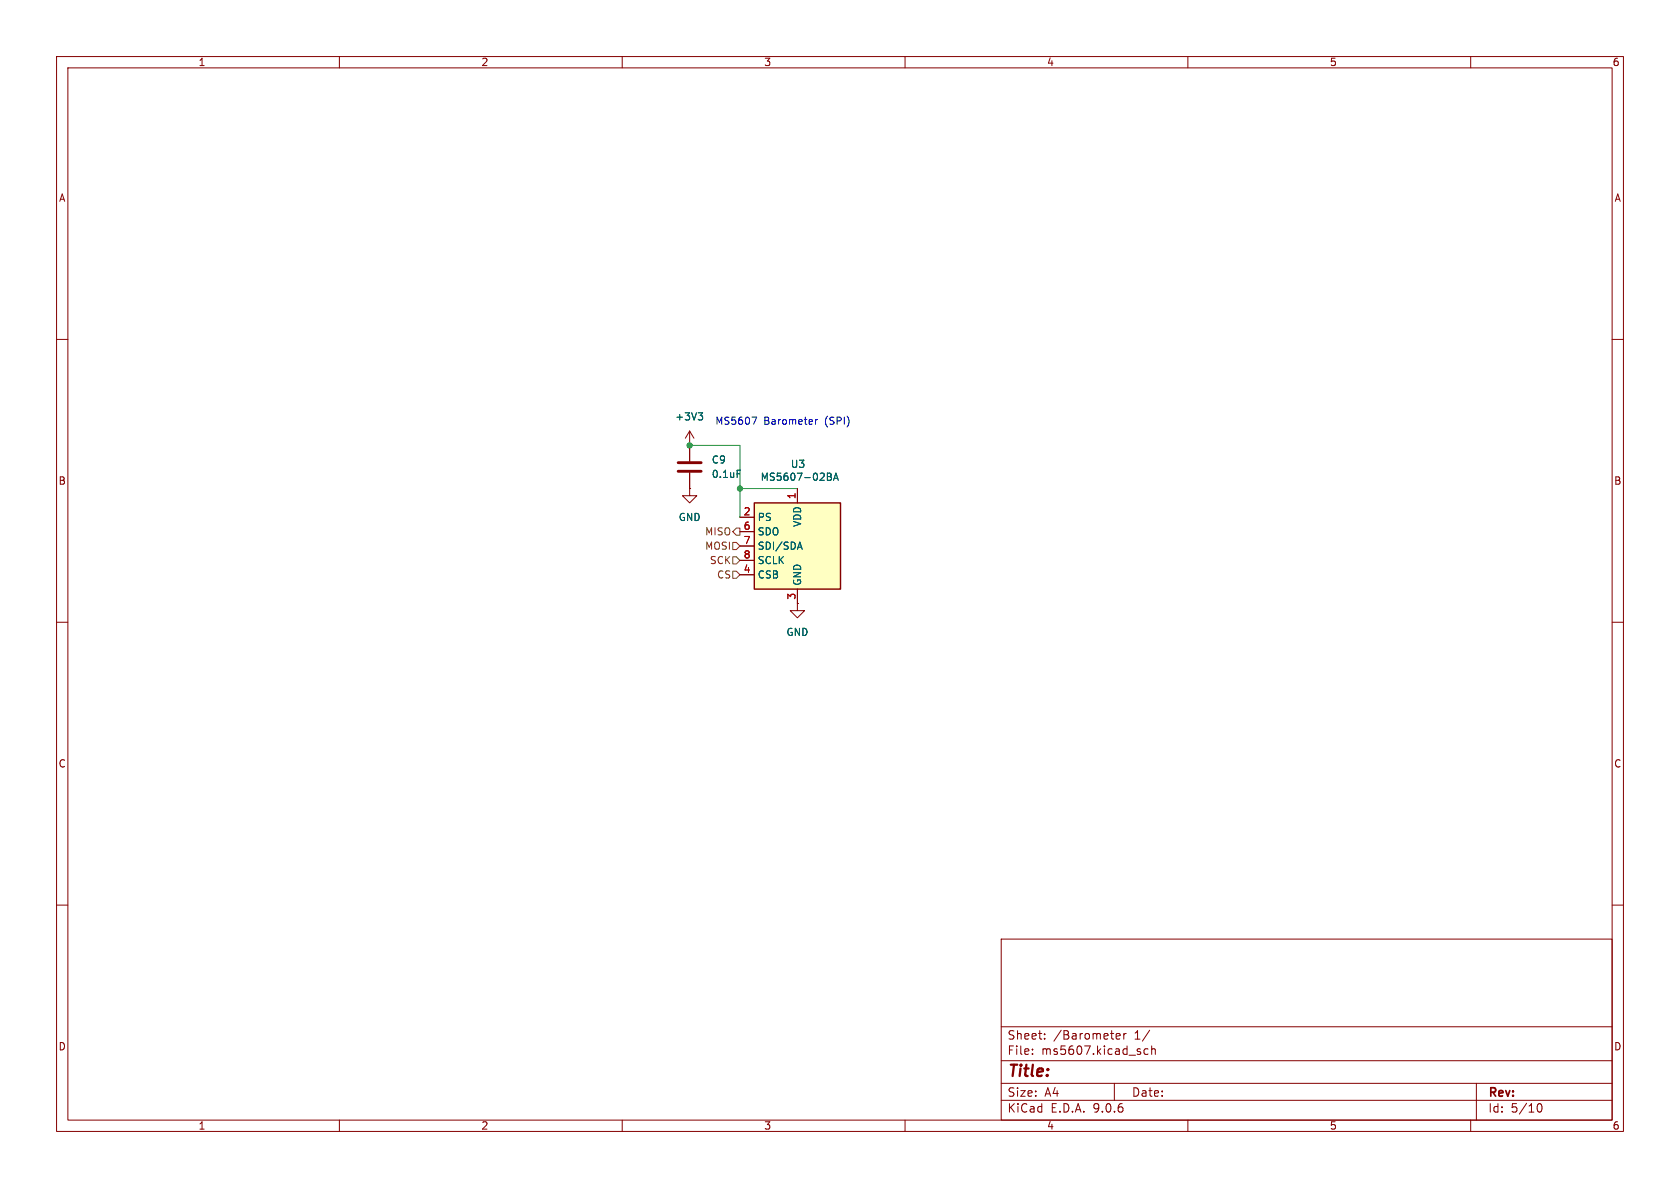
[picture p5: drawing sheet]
(kicad_sch
 (version 20250114)
 (generator "eeschema")
 (generator_version "9.0")
 (paper "A4")
 (lib_symbols
  (symbol "Device:C"
   (pin_numbers (hide yes))
   (pin_names
    (offset 0.254)) (exclude_from_sim no) (in_bom yes) (on_board yes)
   (property "Reference" "C" (at 0.635 2.54 0) (effects (font (size 1.27 1.27)) (justify left)))
   (property "Value" "C" (at 0.635 -2.54 0) (effects (font (size 1.27 1.27)) (justify left)))
   (property "Footprint" "" (at 0.9652 -3.81 0) (effects (font (size 1.27 1.27)) (hide yes)))
   (property "Datasheet" "~" (at 0 0 0) (effects (font (size 1.27 1.27)) (hide yes)))
   (property "Description" "Unpolarized capacitor" (at 0 0 0) (effects (font (size 1.27 1.27)) (hide yes)))
   (symbol "C_0_1"
    (polyline (pts (xy -2.032 0.762) (xy 2.032 0.762)) (stroke (width 0.508) (type default)) (fill (type none)))
    (polyline (pts (xy -2.032 -0.762) (xy 2.032 -0.762)) (stroke (width 0.508) (type default)) (fill (type none))))
   (symbol "C_1_1"
    (pin passive line (at 0 3.81 270) (length 2.794) (name "~" (effects (font (size 1.27 1.27)))) (number "1" (effects (font (size 1.27 1.27)))))
    (pin passive line (at 0 -3.81 90) (length 2.794) (name "~" (effects (font (size 1.27 1.27)))) (number "2" (effects (font (size 1.27 1.27))))))
   (embedded_fonts no))
  (symbol "Sensor_Pressure:MS5607-02BA" (exclude_from_sim no) (in_bom yes) (on_board yes)
   (property "Reference" "U" (at -6.35 8.89 0) (effects (font (size 1.27 1.27))))
   (property "Value" "MS5607-02BA" (at 7.62 8.89 0) (effects (font (size 1.27 1.27))))
   (property "Footprint" "Package_LGA:LGA-8_3x5mm_P1.25mm" (at 0 0 0) (effects (font (size 1.27 1.27)) (hide yes)))
   (property "Datasheet" "https://www.te.com/commerce/DocumentDelivery/DDEController?Action=showdoc&DocId=Data+Sheet%7FMS5607-02BA03%7FB2%7Fpdf%7FEnglish%7FENG_DS_MS5607-02BA03_B2.pdf%7FCAT-BLPS0035" (at 0 0 0) (effects (font (size 1.27 1.27)) (hide yes)))
   (property "Description" "Barometric pressure sensor, 20cm resolution, 10 to 1200 mbar, I2C and SPI interface up to 20MHz, LGA-8" (at 0 0 0) (effects (font (size 1.27 1.27)) (hide yes)))
   (symbol "MS5607-02BA_0_1"
    (rectangle (start -7.62 7.62) (end 7.62 -7.62) (stroke (width 0.254) (type default)) (fill (type background))))
   (symbol "MS5607-02BA_1_1"
    (pin input line (at -10.16 5.08 0) (length 2.54) (name "PS" (effects (font (size 1.27 1.27)))) (number "2" (effects (font (size 1.27 1.27)))))
    (pin output line (at -10.16 2.54 0) (length 2.54) (name "SDO" (effects (font (size 1.27 1.27)))) (number "6" (effects (font (size 1.27 1.27)))))
    (pin bidirectional line (at -10.16 0 0) (length 2.54) (name "SDI/SDA" (effects (font (size 1.27 1.27)))) (number "7" (effects (font (size 1.27 1.27)))))
    (pin input line (at -10.16 -2.54 0) (length 2.54) (name "SCLK" (effects (font (size 1.27 1.27)))) (number "8" (effects (font (size 1.27 1.27)))))
    (pin input line (at -10.16 -5.08 0) (length 2.54) (name "CSB" (effects (font (size 1.27 1.27)))) (number "4" (effects (font (size 1.27 1.27)))))
    (pin input line (at -10.16 -5.08 0) (length 2.54) (hide yes) (name "CSB" (effects (font (size 1.27 1.27)))) (number "5" (effects (font (size 1.27 1.27)))))
    (pin power_in line (at 0 10.16 270) (length 2.54) (name "VDD" (effects (font (size 1.27 1.27)))) (number "1" (effects (font (size 1.27 1.27)))))
    (pin power_in line (at 0 -10.16 90) (length 2.54) (name "GND" (effects (font (size 1.27 1.27)))) (number "3" (effects (font (size 1.27 1.27))))))
   (embedded_fonts no))
  (symbol "power:+3V3"
   (power)
   (pin_numbers (hide yes))
   (pin_names
    (offset 0) (hide yes)) (exclude_from_sim no) (in_bom yes) (on_board yes)
   (property "Reference" "#PWR" (at 0 -3.81 0) (effects (font (size 1.27 1.27)) (hide yes)))
   (property "Value" "+3V3" (at 0 3.556 0) (effects (font (size 1.27 1.27))))
   (property "Footprint" "" (at 0 0 0) (effects (font (size 1.27 1.27)) (hide yes)))
   (property "Datasheet" "" (at 0 0 0) (effects (font (size 1.27 1.27)) (hide yes)))
   (property "Description" "Power symbol creates a global label with name \"+3V3\"" (at 0 0 0) (effects (font (size 1.27 1.27)) (hide yes)))
   (symbol "+3V3_0_1"
    (polyline (pts (xy -0.762 1.27) (xy 0 2.54)) (stroke (width 0) (type default)) (fill (type none)))
    (polyline (pts (xy 0 2.54) (xy 0.762 1.27)) (stroke (width 0) (type default)) (fill (type none)))
    (polyline (pts (xy 0 0) (xy 0 2.54)) (stroke (width 0) (type default)) (fill (type none))))
   (symbol "+3V3_1_1"
    (pin power_in line (at 0 0 90) (length 0) (name "~" (effects (font (size 1.27 1.27)))) (number "1" (effects (font (size 1.27 1.27))))))
   (embedded_fonts no))
  (symbol "power:GND"
   (power)
   (pin_numbers (hide yes))
   (pin_names
    (offset 0) (hide yes)) (exclude_from_sim no) (in_bom yes) (on_board yes)
   (property "Reference" "#PWR" (at 0 -6.35 0) (effects (font (size 1.27 1.27)) (hide yes)))
   (property "Value" "GND" (at 0 -3.81 0) (effects (font (size 1.27 1.27))))
   (property "Footprint" "" (at 0 0 0) (effects (font (size 1.27 1.27)) (hide yes)))
   (property "Datasheet" "" (at 0 0 0) (effects (font (size 1.27 1.27)) (hide yes)))
   (property "Description" "Power symbol creates a global label with name \"GND\" , ground" (at 0 0 0) (effects (font (size 1.27 1.27)) (hide yes)))
   (symbol "GND_0_1"
    (polyline (pts (xy 0 0) (xy 0 -1.27) (xy 1.27 -1.27) (xy 0 -2.54) (xy -1.27 -1.27) (xy 0 -1.27)) (stroke (width 0) (type default)) (fill (type none))))
   (symbol "GND_1_1"
    (pin power_in line (at 0 0 270) (length 0) (name "~" (effects (font (size 1.27 1.27)))) (number "1" (effects (font (size 1.27 1.27))))))
   (embedded_fonts no)))
 (text "MS5607 Barometer (SPI)"
  (exclude_from_sim no)
  (at 138.43 74.676 0)
  (effects (font (size 1.27 1.27))))
 (junction
  (at 130.81 86.36)
  (diameter 0)
  (color 0 0 0 0))
 (junction
  (at 121.92 78.74)
  (diameter 0)
  (color 0 0 0 0))
 (wire
  (pts (xy 130.81 86.36) (xy 130.81 91.44))
  (stroke (width 0) (type default)))
 (wire
  (pts (xy 130.81 78.74) (xy 130.81 86.36))
  (stroke (width 0) (type default)))
 (wire
  (pts (xy 130.81 86.36) (xy 140.97 86.36))
  (stroke (width 0) (type default)))
 (wire
  (pts (xy 121.92 78.74) (xy 130.81 78.74))
  (stroke (width 0) (type default)))
 (hierarchical_label "CS"
  (shape input)
  (at 130.81 101.6 180)
  (effects (font (size 1.27 1.27)) (justify right)))
 (hierarchical_label "MISO"
  (shape output)
  (at 130.81 93.98 180)
  (effects (font (size 1.27 1.27)) (justify right)))
 (hierarchical_label "SCK"
  (shape input)
  (at 130.81 99.06 180)
  (effects (font (size 1.27 1.27)) (justify right)))
 (hierarchical_label "MOSI"
  (shape input)
  (at 130.81 96.52 180)
  (effects (font (size 1.27 1.27)) (justify right)))
 (symbol
  (lib_id "power:GND")
  (at 140.97 106.68 0)
  (unit 1)
  (exclude_from_sim no)
  (in_bom yes)
  (on_board yes)
  (dnp no)
  (fields_autoplaced yes)
  (property "Reference" "#PWR024" (at 140.97 113.03 0) (effects (font (size 1.27 1.27)) (hide yes)))
  (property "Value" "GND" (at 140.97 111.76 0) (effects (font (size 1.27 1.27))))
  (property "Footprint" "" (at 140.97 106.68 0) (effects (font (size 1.27 1.27)) (hide yes)))
  (property "Datasheet" "" (at 140.97 106.68 0) (effects (font (size 1.27 1.27)) (hide yes)))
  (property "Description" "Power symbol creates a global label with name \"GND\" , ground" (at 140.97 106.68 0) (effects (font (size 1.27 1.27)) (hide yes)))
  (pin "1")
  (instances (project "Test Rocket Board" (path "" (reference "#PWR024") (unit 1)) (path "" (reference "#PWR027") (unit 1)))))
 (symbol
  (lib_id "power:+3V3")
  (at 121.92 78.74 0)
  (unit 1)
  (exclude_from_sim no)
  (in_bom yes)
  (on_board yes)
  (dnp no)
  (fields_autoplaced yes)
  (property "Reference" "#PWR022" (at 121.92 82.55 0) (effects (font (size 1.27 1.27)) (hide yes)))
  (property "Value" "+3V3" (at 121.92 73.66 0) (effects (font (size 1.27 1.27))))
  (property "Footprint" "" (at 121.92 78.74 0) (effects (font (size 1.27 1.27)) (hide yes)))
  (property "Datasheet" "" (at 121.92 78.74 0) (effects (font (size 1.27 1.27)) (hide yes)))
  (property "Description" "Power symbol creates a global label with name \"+3V3\"" (at 121.92 78.74 0) (effects (font (size 1.27 1.27)) (hide yes)))
  (pin "1")
  (instances (project "Test Rocket Board" (path "" (reference "#PWR022") (unit 1)) (path "" (reference "#PWR025") (unit 1)))))
 (symbol
  (lib_id "Device:C")
  (at 121.92 82.55 0)
  (unit 1)
  (exclude_from_sim no)
  (in_bom yes)
  (on_board yes)
  (dnp no)
  (fields_autoplaced yes)
  (property "Reference" "C9" (at 125.73 81.2799 0) (effects (font (size 1.27 1.27)) (justify left)))
  (property "Value" "0.1uF" (at 125.73 83.8199 0) (effects (font (size 1.27 1.27)) (justify left)))
  (property "Footprint" "Capacitor_SMD:C_0603_1608Metric" (at 122.8852 86.36 0) (effects (font (size 1.27 1.27)) (hide yes)))
  (property "Datasheet" "~" (at 121.92 82.55 0) (effects (font (size 1.27 1.27)) (hide yes)))
  (property "Description" "Unpolarized capacitor" (at 121.92 82.55 0) (effects (font (size 1.27 1.27)) (hide yes)))
  (pin "1")
  (pin "2")
  (instances (project "Test Rocket Board" (path "" (reference "C9") (unit 1)) (path "" (reference "C10") (unit 1)))))
 (symbol
  (lib_id "Sensor_Pressure:MS5607-02BA")
  (at 140.97 96.52 0)
  (unit 1)
  (exclude_from_sim no)
  (in_bom yes)
  (on_board yes)
  (dnp no)
  (property "Reference" "U3" (at 139.7 82.042 0) (effects (font (size 1.27 1.27)) (justify left)))
  (property "Value" "MS5607-02BA" (at 134.366 84.328 0) (effects (font (size 1.27 1.27)) (justify left)))
  (property "Footprint" "Package_LGA:LGA-8_3x5mm_P1.25mm" (at 140.97 96.52 0) (effects (font (size 1.27 1.27)) (hide yes)))
  (property "Datasheet" "https://www.te.com/commerce/DocumentDelivery/DDEController?Action=showdoc&DocId=Data+Sheet%7FMS5607-02BA03%7FB2%7Fpdf%7FEnglish%7FENG_DS_MS5607-02BA03_B2.pdf%7FCAT-BLPS0035" (at 140.97 96.52 0) (effects (font (size 1.27 1.27)) (hide yes)))
  (property "Description" "Barometric pressure sensor, 20cm resolution, 10 to 1200 mbar, I2C and SPI interface up to 20MHz, LGA-8" (at 140.97 96.52 0) (effects (font (size 1.27 1.27)) (hide yes)))
  (pin "4")
  (pin "2")
  (pin "8")
  (pin "1")
  (pin "6")
  (pin "5")
  (pin "3")
  (pin "7")
  (instances (project "Test Rocket Board" (path "" (reference "U3") (unit 1)) (path "" (reference "U4") (unit 1)))))
 (symbol
  (lib_id "power:GND")
  (at 121.92 86.36 0)
  (unit 1)
  (exclude_from_sim no)
  (in_bom yes)
  (on_board yes)
  (dnp no)
  (fields_autoplaced yes)
  (property "Reference" "#PWR023" (at 121.92 92.71 0) (effects (font (size 1.27 1.27)) (hide yes)))
  (property "Value" "GND" (at 121.92 91.44 0) (effects (font (size 1.27 1.27))))
  (property "Footprint" "" (at 121.92 86.36 0) (effects (font (size 1.27 1.27)) (hide yes)))
  (property "Datasheet" "" (at 121.92 86.36 0) (effects (font (size 1.27 1.27)) (hide yes)))
  (property "Description" "Power symbol creates a global label with name \"GND\" , ground" (at 121.92 86.36 0) (effects (font (size 1.27 1.27)) (hide yes)))
  (pin "1")
  (instances (project "Test Rocket Board" (path "" (reference "#PWR023") (unit 1)) (path "" (reference "#PWR026") (unit 1))))))
